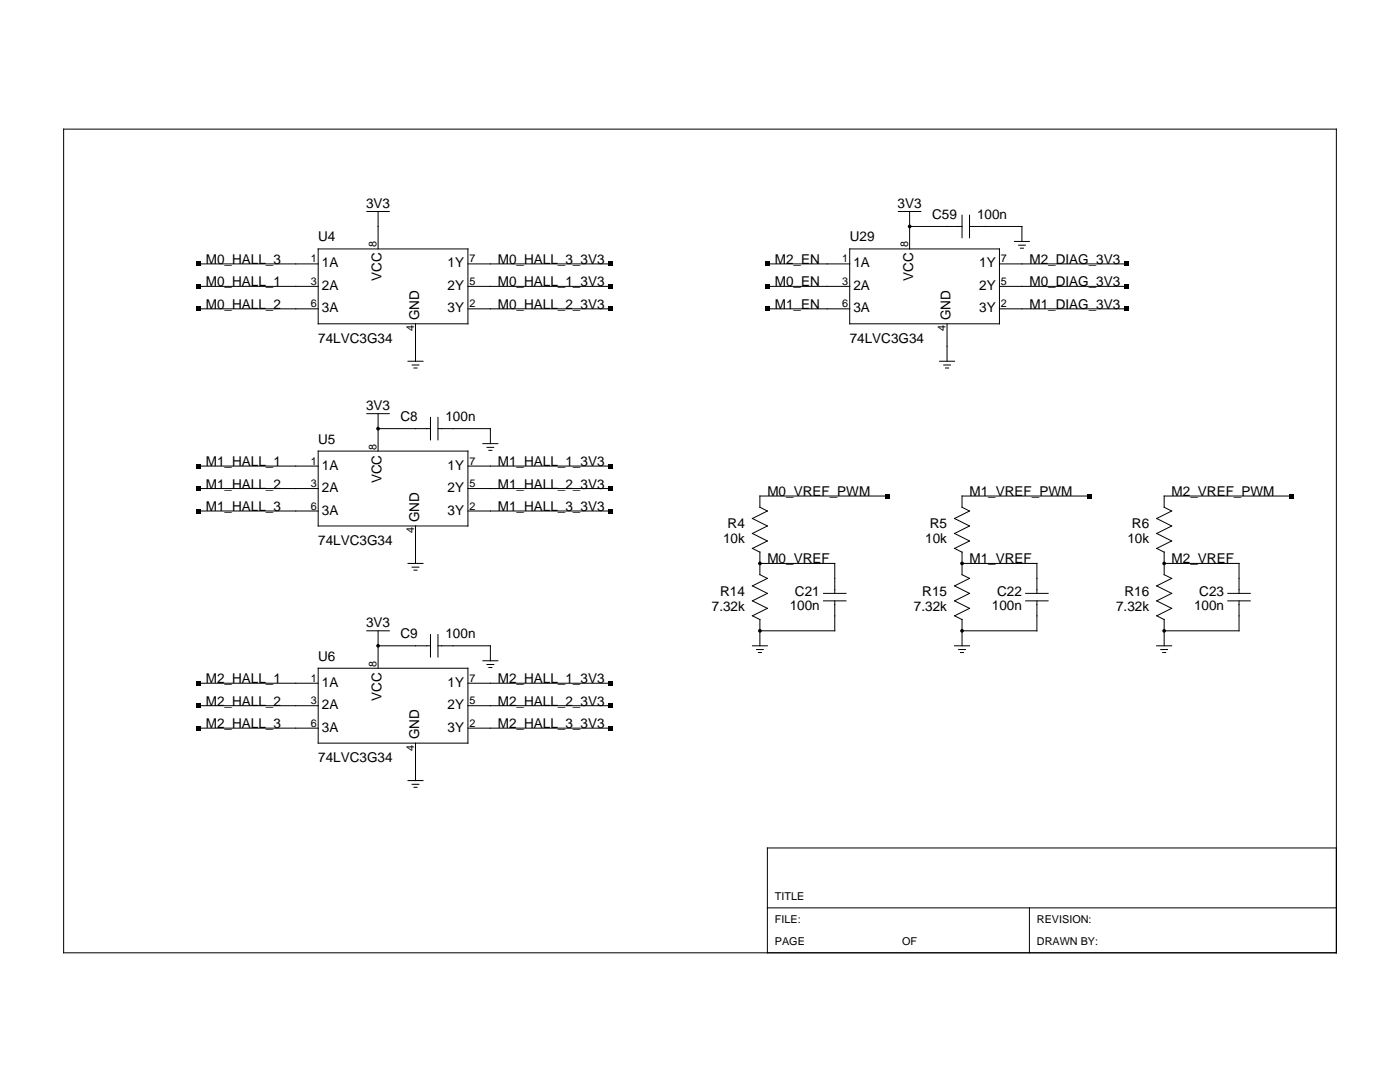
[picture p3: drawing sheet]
<svg xmlns="http://www.w3.org/2000/svg" width="279mm" height="216mm" viewBox="0 0 279 216" stroke-linecap="round" stroke-linejoin="round" font-family="sans-serif">
<g fill="none" stroke="#000" stroke-width=".2">
<path d="M12.7 25.8h254v164.3h-254zM39.6 52.7h23.9M39.6 57.1h23.9M63.5 49.7h29.9v14.9h-29.9zM73.2 42.2h4.5M75.5 42.2v7.5M93.4 52.7h28.4M93.4 57.1h28.4M153.1 52.7h16.5M153.1 57.1h16.5M169.6 49.7h29.9v14.9h-29.9zM179.3 42.2h4.5"/>
<path d="M181.5 42.2v7.5M181.5 45.2h10.5M192 42.9v4.5M193.5 45.2h10.4v3M193.5 42.9v4.5M199.5 52.7h25.4M199.5 57.1h25.4M202.5 48.2h2.9M203.3 48.9h1.3M203.6 49.5h.6M39.6 61.6h23.9M81.4 72.1h3"/>
<path d="M82.3 72.8h1.3M82.6 73.4h.6M82.9 64.6v7.5M93.4 61.6h28.4M153.1 61.6h16.5M187.5 72.1h3M188.3 72.8h1.4M188.7 73.4h.6M189 64.6v7.5M199.5 61.6h25.4M39.6 97.5h23.9M39.6 93h23.9"/>
<path d="M63.5 90h29.9v15h-29.9zM73.2 82.5h4.5M75.5 82.5v7.5M75.5 85.5h10.4M85.9 83.3v4.5M87.4 85.5h10.5v3M87.4 83.3v4.5M93.4 97.5h28.4M93.4 93h28.4M96.4 88.5h3M97.2 89.3h1.3M97.6 89.9h.6"/>
<path d="M177.1 99h-25.4v2.2l1.4 .8-2.9 1.5 2.9 1.5-2.9 1.4 2.9 1.5-2.9 1.5 1.5 .8v4.5l1.4 .7-2.9 1.5 2.9 1.5-2.9 1.5 2.9 1.5-2.9 1.5 1.5 .7M217.4 99h-25.4v2.2l1.5 .8-3 1.5 3 1.5-3 1.4 3 1.5-3 1.5 1.5 .8v4.5l1.5 .7-3 1.5 3 1.5-3 1.5 3 1.5-3 1.5 1.5 .7M257.7 99h-25.4v2.2l1.5 .8-3 1.5 3 1.5-3 1.4 3 1.5-3 1.5 1.5 .8v4.5l1.5 .7-3 1.5 3 1.5-3 1.5 3 1.5-3 1.5 1.5 .7M39.6 102h23.9M81.4 112.4h3M82.3 113.2h1.3M82.6 113.8h.6M82.9 105v7.4M93.4 102h28.4M151.7 112.4h14.9v6M164.4 119.9h4.4M164.4 118.4h4.4"/>
<path d="M166.6 119.9v6h-14.9M192 112.4h14.9v6M204.7 119.9h4.5M204.7 118.4h4.5M206.9 119.9v6h-14.9M232.3 112.4h15v6M245 119.9h4.5M245 118.4h4.5M247.3 119.9v6h-15M39.6 136.3h23.9M63.5 133.3h29.9v15h-29.9zM73.2 125.9h4.5"/>
<path d="M75.5 125.9v7.4M75.5 128.9h10.4M85.9 126.6v4.5M87.4 128.9h10.5v2.9M87.4 126.6v4.5M93.4 136.3h28.4M96.4 131.8h3M97.2 132.6h1.3M97.6 133.2h.6M150.2 128.9h2.9M151 129.6h1.3M151.4 130.2h.6"/>
<path d="M151.7 123.6v5.3M190.5 128.9h3M191.3 129.6h1.4M191.7 130.2h.6M192 123.6v5.3M230.8 128.9h3M231.7 129.6h1.3M232 130.2h.6M232.3 123.6v5.3M39.6 145.3h23.9M39.6 140.8h23.9M81.4 155.8h3"/>
<path d="M82.3 156.5h1.3M82.6 157.1h.6M82.9 148.3v7.5M93.4 145.3h28.4M93.4 140.8h28.4M266.7 169.2h-113.6v20.9M153.1 181.2h113.6M205.4 181.2v8.9"/>
</g>
<g fill="#000">
<path d="M39.1 52.2h.9v.9h-.9zM39.1 56.7h.9v.9h-.9zM121.3 52.2h.9v.9h-.9zM121.3 56.7h.9v.9h-.9zM152.7 52.2h.9v.9h-.9zM152.7 56.7h.9v.9h-.9zM224.4 56.7h.9v.9h-.9zM224.4 52.2h.9v.9h-.9zM39.1 61.2h.9v.9h-.9zM121.3 61.2h.9v.9h-.9zM152.7 61.2h.9v.9h-.9zM224.4 61.2h.9v.9h-.9z"/>
<path d="M39.1 97h.9v.9h-.9zM39.1 92.6h.9v.8h-.9zM121.3 97h.9v.9h-.9zM121.3 92.6h.9v.8h-.9zM176.6 98.5h.9v.9h-.9zM216.9 98.5h.9v.9h-.9zM257.3 98.5h.9v.9h-.9zM39.1 101.5h.9v.9h-.9zM121.3 101.5h.9v.9h-.9zM39.1 135.9h.9v.9h-.9zM121.3 135.9h.9v.9h-.9zM39.1 144.8h.9v.9h-.9z"/>
<path d="M39.1 140.4h.9v.9h-.9zM121.3 144.8h.9v.9h-.9zM121.3 140.4h.9v.9h-.9z"/>
<circle cx="181.5" cy="45.2" r=".37"/>
<circle cx="75.5" cy="85.5" r=".37"/>
<circle cx="151.7" cy="112.4" r=".37"/>
<circle cx="192" cy="112.4" r=".37"/>
<circle cx="232.3" cy="112.4" r=".37"/>
<circle cx="75.5" cy="128.9" r=".37"/>
<circle cx="151.7" cy="125.9" r=".37"/>
<circle cx="192" cy="125.9" r=".37"/>
<circle cx="232.3" cy="125.9" r=".37"/>
</g>
<g font-size="2.7">
<text x="73.1" y="41.5">3V3</text>
<text x="179.1" y="41.5">3V3</text>
<text x="186" y="43.7">C59</text>
<text x="195" y="43.7">100n</text>
<text x="41.1" y="52.7">M0_HALL_3</text>
<text x="63.5" y="48.2">U4</text>
<text x="64.2" y="53.4">1A</text>
<text x="89.3" y="53.4">1Y</text>
<text x="99.4" y="52.7">M0_HALL_3_3V3</text>
<text x="154.6" y="52.7">M2_EN</text>
<text x="169.6" y="48.2">U29</text>
<text x="170.3" y="53.4">1A</text>
<text x="195.4" y="53.4">1Y</text>
<text x="205.4" y="52.7">M2_DIAG_3V3</text>
<text x="41.1" y="57.1">M0_HALL_1</text>
<text x="64.2" y="57.8">2A</text>
<text x="76.2" y="56.1" transform="rotate(-90 76.2 56.1)">VCC</text>
<text x="89.3" y="57.8">2Y</text>
<text x="99.4" y="57.1">M0_HALL_1_3V3</text>
<text x="154.6" y="57.1">M0_EN</text>
<text x="170.3" y="57.8">2A</text>
<text x="182.2" y="56.1" transform="rotate(-90 182.2 56.1)">VCC</text>
<text x="195.4" y="57.8">2Y</text>
<text x="205.4" y="57.1">M0_DIAG_3V3</text>
<text x="41.1" y="61.6">M0_HALL_2</text>
<text x="64.2" y="62.3">3A</text>
<text x="83.6" y="63.9" transform="rotate(-90 83.6 63.9)">GND</text>
<text x="89.3" y="62.3">3Y</text>
<text x="99.4" y="61.6">M0_HALL_2_3V3</text>
<text x="154.6" y="61.6">M1_EN</text>
<text x="170.3" y="62.3">3A</text>
<text x="189.7" y="63.9" transform="rotate(-90 189.7 63.9)">GND</text>
<text x="195.4" y="62.3">3Y</text>
<text x="205.4" y="61.6">M1_DIAG_3V3</text>
<text x="63.5" y="68.3">74LVC3G34</text>
<text x="169.6" y="68.3">74LVC3G34</text>
<text x="73.1" y="81.8">3V3</text>
<text x="63.5" y="88.5">U5</text>
<text x="79.9" y="84">C8</text>
<text x="88.9" y="84">100n</text>
<text x="41.1" y="93">M1_HALL_1</text>
<text x="64.2" y="93.7">1A</text>
<text x="89.3" y="93.7">1Y</text>
<text x="99.4" y="93">M1_HALL_1_3V3</text>
<text x="41.1" y="102">M1_HALL_3</text>
<text x="41.1" y="97.5">M1_HALL_2</text>
<text x="64.2" y="98.2">2A</text>
<text x="76.2" y="96.5" transform="rotate(-90 76.2 96.5)">VCC</text>
<text x="89.3" y="98.2">2Y</text>
<text x="99.4" y="102">M1_HALL_3_3V3</text>
<text x="99.4" y="97.5">M1_HALL_2_3V3</text>
<text x="153.1" y="99">M0_VREF_PWM</text>
<text x="193.5" y="99">M1_VREF_PWM</text>
<text x="233.8" y="99">M2_VREF_PWM</text>
<text x="64.2" y="102.7">3A</text>
<text x="83.6" y="104.2" transform="rotate(-90 83.6 104.2)">GND</text>
<text x="89.3" y="102.7">3Y</text>
<text x="145.2" y="105.4">R4</text>
<text x="185.6" y="105.4">R5</text>
<text x="225.9" y="105.4">R6</text>
<text x="63.5" y="108.7">74LVC3G34</text>
<text x="144.3" y="108.4">10k</text>
<text x="153.1" y="112.4">M0_VREF</text>
<text x="184.7" y="108.4">10k</text>
<text x="193.5" y="112.4">M1_VREF</text>
<text x="225" y="108.4">10k</text>
<text x="233.8" y="112.4">M2_VREF</text>
<text x="143.7" y="118.9">R14</text>
<text x="158.7" y="118.9">C21</text>
<text x="184.1" y="118.9">R15</text>
<text x="199" y="118.9">C22</text>
<text x="224.4" y="118.9">R16</text>
<text x="239.3" y="118.9">C23</text>
<text x="73.1" y="125.1">3V3</text>
<text x="142.1" y="121.9">7.32k</text>
<text x="157.6" y="121.8">100n</text>
<text x="182.4" y="121.9">7.32k</text>
<text x="197.9" y="121.8">100n</text>
<text x="222.7" y="121.9">7.32k</text>
<text x="238.3" y="121.8">100n</text>
<text x="63.5" y="131.8">U6</text>
<text x="79.9" y="127.4">C9</text>
<text x="88.9" y="127.4">100n</text>
<text x="41.1" y="136.3">M2_HALL_1</text>
<text x="64.2" y="137">1A</text>
<text x="89.3" y="137">1Y</text>
<text x="99.4" y="136.3">M2_HALL_1_3V3</text>
<text x="41.1" y="140.8">M2_HALL_2</text>
<text x="64.2" y="141.5">2A</text>
<text x="76.2" y="139.8" transform="rotate(-90 76.2 139.8)">VCC</text>
<text x="89.3" y="141.5">2Y</text>
<text x="99.4" y="140.8">M2_HALL_2_3V3</text>
<text x="41.1" y="145.3">M2_HALL_3</text>
<text x="64.2" y="146">3A</text>
<text x="83.6" y="147.5" transform="rotate(-90 83.6 147.5)">GND</text>
<text x="89.3" y="146">3Y</text>
<text x="99.4" y="145.3">M2_HALL_3_3V3</text>
<text x="63.5" y="152">74LVC3G34</text>
</g>
<g font-size="2.2">
<text x="62" y="52.4">1</text>
<text x="75.2" y="49.4" transform="rotate(-90 75.2 49.4)">8</text>
<text x="93.7" y="52.4">7</text>
<text x="168.1" y="52.4">1</text>
<text x="181.2" y="49.4" transform="rotate(-90 181.2 49.4)">8</text>
<text x="199.8" y="52.4">7</text>
<text x="62" y="56.8">3</text>
<text x="93.7" y="56.8">5</text>
<text x="168.1" y="56.8">3</text>
<text x="199.8" y="56.8">5</text>
<text x="62" y="61.3">6</text>
<text x="93.7" y="61.3">2</text>
<text x="168.1" y="61.3">6</text>
<text x="199.8" y="61.3">2</text>
<text x="82.6" y="66.1" transform="rotate(-90 82.6 66.1)">4</text>
<text x="188.7" y="66.1" transform="rotate(-90 188.7 66.1)">4</text>
<text x="75.2" y="89.7" transform="rotate(-90 75.2 89.7)">8</text>
<text x="62" y="92.7">1</text>
<text x="93.7" y="92.7">7</text>
<text x="62" y="97.2">3</text>
<text x="62" y="101.7">6</text>
<text x="93.7" y="97.2">5</text>
<text x="93.7" y="101.7">2</text>
<text x="82.6" y="106.5" transform="rotate(-90 82.6 106.5)">4</text>
<text x="62" y="136">1</text>
<text x="75.2" y="133" transform="rotate(-90 75.2 133)">8</text>
<text x="93.7" y="136">7</text>
<text x="62" y="140.5">3</text>
<text x="93.7" y="140.5">5</text>
<text x="62" y="145">6</text>
<text x="82.6" y="149.8" transform="rotate(-90 82.6 149.8)">4</text>
<text x="93.7" y="145">2</text>
<text x="154.6" y="179.7">TITLE</text>
<text x="154.6" y="184.1">FILE:</text>
<text x="206.9" y="184.1">REVISION:</text>
<text x="154.6" y="188.6">PAGE</text>
<text x="180" y="188.6">OF</text>
<text x="206.9" y="188.6">DRAWN BY:</text>
</g>
</svg>
